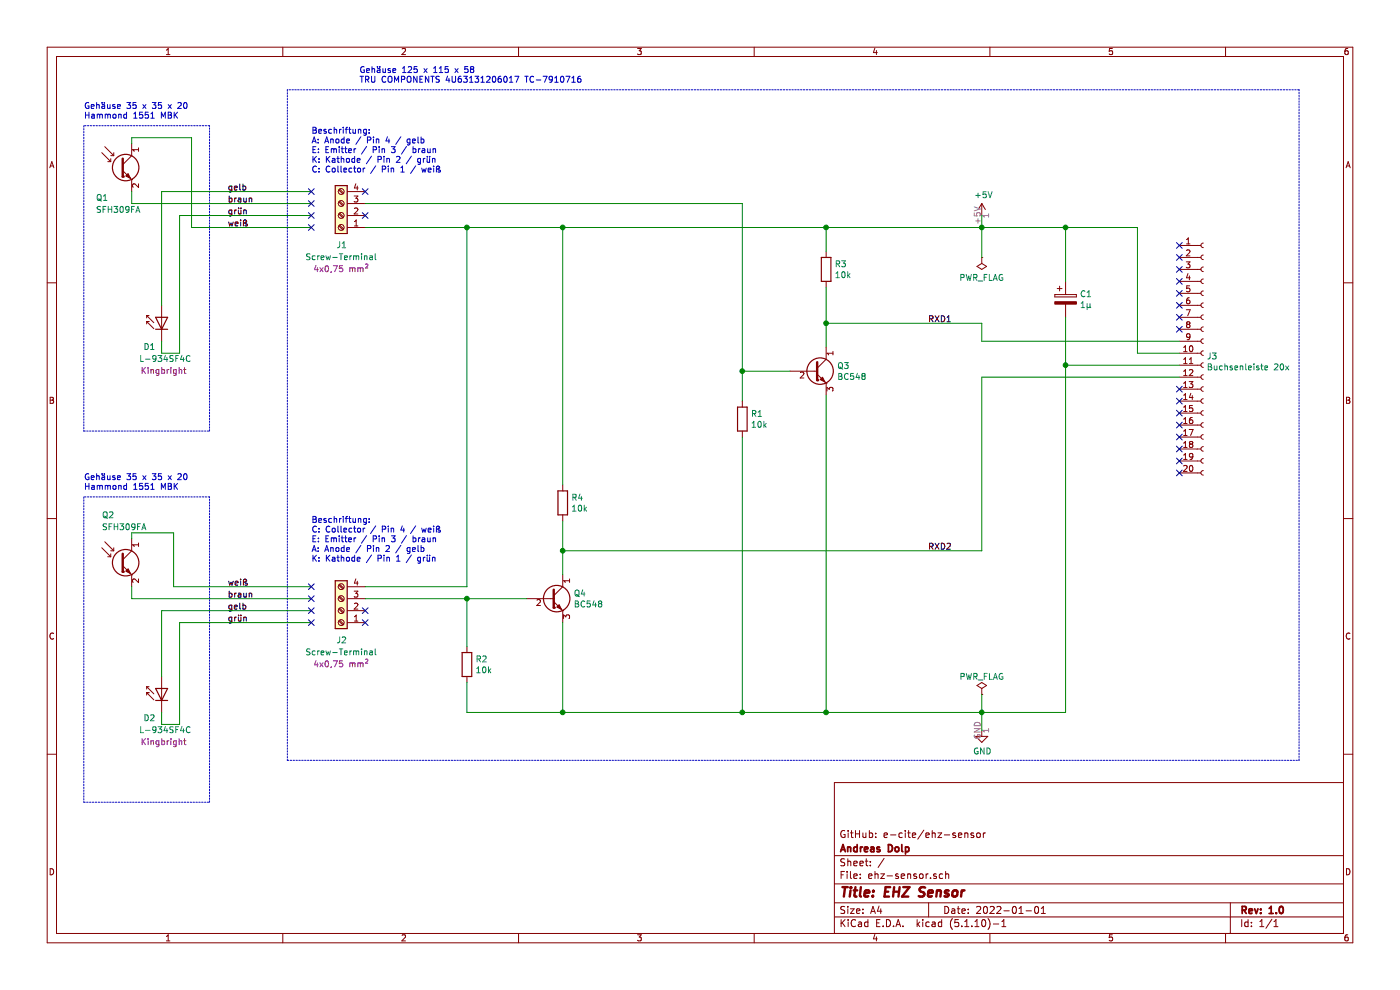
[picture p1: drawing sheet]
EESchema Schematic File Version 4
EELAYER 30 0
EELAYER END
$Descr A4 11693 8268
encoding utf-8
Sheet 1 1
Title "EHZ Sensor"
Date "2022-01-01"
Rev "1.0"
Comp "Andreas Dolp"
Comment1 "GitHub: e-cite/ehz-sensor"
Comment2 ""
Comment3 ""
Comment4 ""
$EndDescr
Wire Notes Line
	2400 6350 10850 6350
Wire Notes Line
	10850 750  2400 750 
Text Notes 3000 700  0    50   ~ 0
Gehäuse 125 x 115 x 58\nTRU COMPONENTS 4U63131206017 TC-7910716
$Comp
L power:PWR_FLAG #FLG0101
U 1 1
P 8200 5800
F 0 "#FLG0101" H 8200 5875 50  0001 C CNN
F 1 "PWR_FLAG" H 8200 5950 50  0000 C CNN
F 2 "" H 8200 5800 50  0001 C CNN
F 3 "~" H 8200 5800 50  0001 C CNN
	1    8200 5800
	1    0    0    -1  
$EndComp
Wire Wire Line
	8200 5800 8200 5950
Connection ~ 8200 5950
$Comp
L Connector:Screw_Terminal_01x04 J2
U 1 1
P 2850 5100
F 0 "J2" H 2800 5350 50  0000 L CNN
F 1 "Screw-Terminal" H 2850 5450 50  0000 C CNN
F 2 "TerminalBlock_Phoenix:TerminalBlock_Phoenix_MPT-0,5-4-2.54_1x04_P2.54mm_Horizontal" H 2850 5100 50  0001 C CNN
F 3 "~" H 2850 5100 50  0001 C CNN
F 4 "PTR 50692040021E" H 2850 4550 50  0001 C CNN "Bezeichnung"
F 5 "4x0,75 mm²" H 2850 5550 50  0000 C CNN "Ausführung"
	1    2850 5100
	-1   0    0    1   
$EndComp
NoConn ~ 2600 5200
NoConn ~ 2600 5000
NoConn ~ 2600 5100
NoConn ~ 2600 4900
Text Label 1900 5200 0    50   ~ 0
grün
Text Notes 700  4100 0    50   ~ 0
Gehäuse 35 x 35 x 20\nHammond 1551 MBK
Wire Notes Line
	1750 4150 700  4150
Wire Notes Line
	1750 6700 1750 4150
Wire Notes Line
	700  6700 1750 6700
Wire Notes Line
	700  4150 700  6700
Wire Wire Line
	2600 5200 1500 5200
$Comp
L LED:SFH4356P D?
U 1 1
P 1350 5750
AR Path="/61291C31/6143C5AA" Ref="D?"  Part="1" 
AR Path="/6143C5AA" Ref="D2"  Part="1" 
F 0 "D2" V 1100 5800 50  0000 L CNN
F 1 "L-934SF4C" V 1000 5500 50  0000 L CNN
F 2 "LED_THT:LED_D3.0mm_IRBlack" H 1350 5925 50  0001 C CNN
F 3 "http://www.osram-os.com/Graphics/XPic5/00181708_0.pdf" H 1300 5750 50  0001 C CNN
F 4 "Kingbright " V 900 5500 50  0000 L CNN "Hersteller"
	1    1350 5750
	0    -1   -1   0   
$EndComp
Wire Wire Line
	1350 6050 1500 6050
Wire Wire Line
	1100 4450 1450 4450
Wire Wire Line
	1100 4450 1100 4500
$Comp
L Sensor_Optical:SFH309 Q?
U 1 1
P 1000 4700
AR Path="/61291C31/6143C5B8" Ref="Q?"  Part="1" 
AR Path="/6143C5B8" Ref="Q2"  Part="1" 
F 0 "Q2" H 850 5100 50  0000 L CNN
F 1 "SFH309FA" H 850 5000 50  0000 L CNN
F 2 "LED_THT:LED_D3.0mm_Clear" H 1480 4560 50  0001 C CNN
F 3 "http://www.osram-os.com/Graphics/XPic2/00101811_0.pdf/SFH%20309,%20SFH%20309%20FA,%20Lead%20(Pb)%20Free%20Product%20-%20RoHS%20Compliant.pdf" H 1000 4700 50  0001 C CNN
	1    1000 4700
	1    0    0    -1  
$EndComp
Wire Wire Line
	1450 4450 1450 4900
Wire Wire Line
	1450 4900 2600 4900
Wire Wire Line
	1100 5000 2600 5000
Text Label 1900 5100 0    50   ~ 0
gelb
Wire Wire Line
	1350 5100 2600 5100
Text Label 1900 5000 0    50   ~ 0
braun
Text Label 1900 4900 0    50   ~ 0
weiß
NoConn ~ 3050 5200
NoConn ~ 3050 5100
Text Notes 2600 4700 0    50   ~ 0
Beschriftung:\nC: Collector / Pin 4 / weiß\nE: Emitter / Pin 3 / braun\nA: Anode / Pin 2 / gelb\nK: Kathode / Pin 1 / grün
NoConn ~ 2600 1700
NoConn ~ 2600 1800
NoConn ~ 2600 1600
NoConn ~ 2600 1900
Text Label 1900 1800 0    50   ~ 0
grün
Text Notes 700  1000 0    50   ~ 0
Gehäuse 35 x 35 x 20\nHammond 1551 MBK
Wire Notes Line
	1750 1050 700  1050
Wire Notes Line
	1750 3600 1750 1050
Wire Notes Line
	700  3600 1750 3600
Wire Notes Line
	700  1050 700  3600
Wire Wire Line
	2600 1800 1500 1800
Wire Wire Line
	1500 2950 1500 1800
$Comp
L LED:SFH4356P D?
U 1 1
P 1350 2650
AR Path="/61291C31/6146A3E1" Ref="D?"  Part="1" 
AR Path="/6146A3E1" Ref="D1"  Part="1" 
F 0 "D1" V 1100 2700 50  0000 L CNN
F 1 "L-934SF4C" V 1000 2400 50  0000 L CNN
F 2 "LED_THT:LED_D3.0mm_IRBlack" H 1350 2825 50  0001 C CNN
F 3 "http://www.osram-os.com/Graphics/XPic5/00181708_0.pdf" H 1300 2650 50  0001 C CNN
F 4 "Kingbright " V 900 2400 50  0000 L CNN "Hersteller"
	1    1350 2650
	0    -1   -1   0   
$EndComp
Wire Wire Line
	1350 2950 1500 2950
Wire Wire Line
	1350 2850 1350 2950
Wire Wire Line
	1100 1150 1600 1150
Wire Wire Line
	1100 1200 1100 1150
$Comp
L Sensor_Optical:SFH309 Q?
U 1 1
P 1000 1400
AR Path="/61291C31/6146A3EF" Ref="Q?"  Part="1" 
AR Path="/6146A3EF" Ref="Q1"  Part="1" 
F 0 "Q1" H 800 1150 50  0000 L CNN
F 1 "SFH309FA" H 800 1050 50  0000 L CNN
F 2 "LED_THT:LED_D3.0mm_Clear" H 1480 1260 50  0001 C CNN
F 3 "http://www.osram-os.com/Graphics/XPic2/00101811_0.pdf/SFH%20309,%20SFH%20309%20FA,%20Lead%20(Pb)%20Free%20Product%20-%20RoHS%20Compliant.pdf" H 1000 1400 50  0001 C CNN
	1    1000 1400
	1    0    0    -1  
$EndComp
Wire Wire Line
	1600 1150 1600 1900
Wire Wire Line
	1600 1900 2600 1900
Wire Wire Line
	1350 2550 1350 1600
Text Label 1900 1600 0    50   ~ 0
gelb
Wire Wire Line
	1350 1600 2600 1600
Text Label 1900 1700 0    50   ~ 0
braun
Text Label 1900 1900 0    50   ~ 0
weiß
Wire Notes Line
	2400 750  2400 6350
Wire Wire Line
	3050 1900 3900 1900
$Comp
L Device:R R2
U 1 1
P 3900 5550
F 0 "R2" H 3970 5596 50  0000 L CNN
F 1 "10k" H 3970 5505 50  0000 L CNN
F 2 "Resistor_THT:R_Axial_DIN0207_L6.3mm_D2.5mm_P15.24mm_Horizontal" V 3830 5550 50  0001 C CNN
F 3 "~" H 3900 5550 50  0001 C CNN
	1    3900 5550
	1    0    0    -1  
$EndComp
Wire Wire Line
	3900 5400 3900 5000
Wire Wire Line
	3900 5700 3900 5950
Wire Wire Line
	3900 5950 4700 5950
$Comp
L Device:R R4
U 1 1
P 4700 4200
F 0 "R4" H 4770 4246 50  0000 L CNN
F 1 "10k" H 4770 4155 50  0000 L CNN
F 2 "Resistor_THT:R_Axial_DIN0207_L6.3mm_D2.5mm_P15.24mm_Horizontal" V 4630 4200 50  0001 C CNN
F 3 "~" H 4700 4200 50  0001 C CNN
	1    4700 4200
	1    0    0    -1  
$EndComp
$Comp
L Transistor_BJT:BC548 Q4
U 1 1
P 4600 5000
F 0 "Q4" H 4791 5046 50  0000 L CNN
F 1 "BC548" H 4791 4955 50  0000 L CNN
F 2 "Package_TO_SOT_THT:TO-92_Inline_Wide" H 4800 4925 50  0001 L CIN
F 3 "https://www.onsemi.com/pub/Collateral/BC550-D.pdf" H 4600 5000 50  0001 L CNN
	1    4600 5000
	1    0    0    -1  
$EndComp
Wire Wire Line
	4700 4050 4700 1900
Connection ~ 4700 1900
Wire Wire Line
	4700 4350 4700 4600
Wire Wire Line
	4400 5000 3900 5000
Connection ~ 3900 5000
Wire Wire Line
	4700 5200 4700 5950
Connection ~ 4700 5950
Wire Wire Line
	3900 4900 3900 1900
Connection ~ 3900 1900
Wire Wire Line
	4700 4600 8200 4600
Wire Wire Line
	4700 4600 4700 4800
$Comp
L Connector:Conn_01x20_Female J3
U 1 1
P 10050 2950
F 0 "J3" H 10078 2926 50  0000 L CNN
F 1 "Buchsenleiste 20x" H 10078 2835 50  0000 L CNN
F 2 "Connector_PinSocket_2.54mm:PinSocket_1x20_P2.54mm_Vertical" H 10050 2950 50  0001 C CNN
F 3 "~" H 10050 2950 50  0001 C CNN
	1    10050 2950
	1    0    0    -1  
$EndComp
Text Label 7750 4600 0    50   ~ 0
RXD2
Wire Wire Line
	8200 1900 8900 1900
Connection ~ 8200 1900
Wire Wire Line
	8200 2150 8200 1900
$Comp
L power:PWR_FLAG #FLG0102
U 1 1
P 8200 2150
F 0 "#FLG0102" H 8200 2225 50  0001 C CNN
F 1 "PWR_FLAG" H 8200 2323 50  0000 C CNN
F 2 "" H 8200 2150 50  0001 C CNN
F 3 "~" H 8200 2150 50  0001 C CNN
	1    8200 2150
	-1   0    0    1   
$EndComp
Wire Wire Line
	8200 6100 8200 5950
$Comp
L power:GND #PWR0101
U 1 1
P 8200 6100
F 0 "#PWR0101" H 8200 5850 50  0001 C CNN
F 1 "GND" H 8205 5927 50  0000 C CNN
F 2 "" H 8200 6100 50  0001 C CNN
F 3 "" H 8200 6100 50  0001 C CNN
	1    8200 6100
	1    0    0    -1  
$EndComp
$Comp
L power:+5V #PWR0102
U 1 1
P 8200 1800
F 0 "#PWR0102" H 8200 1650 50  0001 C CNN
F 1 "+5V" H 8215 1973 50  0000 C CNN
F 2 "" H 8200 1800 50  0001 C CNN
F 3 "" H 8200 1800 50  0001 C CNN
	1    8200 1800
	1    0    0    -1  
$EndComp
Wire Wire Line
	8200 1800 8200 1900
Connection ~ 6200 5950
Connection ~ 6900 5950
Wire Wire Line
	4700 5950 6200 5950
Wire Wire Line
	3900 1900 4700 1900
Wire Wire Line
	1100 1700 2600 1700
Wire Wire Line
	6200 1700 3050 1700
$Comp
L Transistor_BJT:BC548 Q3
U 1 1
P 6800 3100
F 0 "Q3" H 6991 3146 50  0000 L CNN
F 1 "BC548" H 6991 3055 50  0000 L CNN
F 2 "Package_TO_SOT_THT:TO-92_Inline_Wide" H 7000 3025 50  0001 L CIN
F 3 "https://www.onsemi.com/pub/Collateral/BC550-D.pdf" H 6800 3100 50  0001 L CNN
	1    6800 3100
	1    0    0    -1  
$EndComp
Wire Wire Line
	6900 2700 6900 2900
Connection ~ 6900 2700
Wire Wire Line
	6900 2400 6900 2700
Wire Wire Line
	6200 3100 6200 3350
Connection ~ 6200 3100
Wire Wire Line
	6600 3100 6200 3100
Wire Wire Line
	6200 3650 6200 5950
Wire Wire Line
	6200 1700 6200 3100
Wire Wire Line
	6900 2100 6900 1900
Connection ~ 6900 1900
Wire Wire Line
	6900 3300 6900 5950
$Comp
L Device:R R3
U 1 1
P 6900 2250
F 0 "R3" H 6970 2296 50  0000 L CNN
F 1 "10k" H 6970 2205 50  0000 L CNN
F 2 "Resistor_THT:R_Axial_DIN0207_L6.3mm_D2.5mm_P7.62mm_Horizontal" V 6830 2250 50  0001 C CNN
F 3 "~" H 6900 2250 50  0001 C CNN
	1    6900 2250
	1    0    0    -1  
$EndComp
$Comp
L Device:R R1
U 1 1
P 6200 3500
F 0 "R1" H 6270 3546 50  0000 L CNN
F 1 "10k" H 6270 3455 50  0000 L CNN
F 2 "Resistor_THT:R_Axial_DIN0207_L6.3mm_D2.5mm_P15.24mm_Horizontal" V 6130 3500 50  0001 C CNN
F 3 "~" H 6200 3500 50  0001 C CNN
	1    6200 3500
	1    0    0    -1  
$EndComp
Text Label 7750 2700 0    50   ~ 0
RXD1
Wire Wire Line
	6900 5950 8200 5950
Wire Wire Line
	6200 5950 6900 5950
Wire Wire Line
	6900 1900 8200 1900
Wire Wire Line
	6850 1900 6900 1900
Wire Wire Line
	4700 1900 6900 1900
Wire Wire Line
	8900 5950 8900 3050
Wire Wire Line
	8900 3050 9850 3050
Wire Wire Line
	8200 2700 8200 2850
Wire Wire Line
	8200 2850 9850 2850
Wire Wire Line
	6900 2700 8200 2700
Wire Wire Line
	8200 4600 8200 3150
Wire Wire Line
	8200 3150 9850 3150
Wire Wire Line
	9500 1900 9500 2950
Wire Wire Line
	9500 2950 9850 2950
Wire Wire Line
	8900 2350 8900 1900
Connection ~ 8900 1900
Wire Wire Line
	8900 1900 9500 1900
Wire Notes Line
	10850 6350 10850 750 
NoConn ~ 9850 3350
NoConn ~ 9850 3450
NoConn ~ 9850 3550
NoConn ~ 9850 3650
NoConn ~ 9850 3750
NoConn ~ 9850 3850
NoConn ~ 9850 3950
Wire Wire Line
	8200 5950 8900 5950
Connection ~ 8900 3050
Wire Wire Line
	8900 2650 8900 3050
$Comp
L Device:CP C1
U 1 1
P 8900 2500
F 0 "C1" H 9018 2546 50  0000 L CNN
F 1 "1µ" H 9018 2455 50  0000 L CNN
F 2 "Capacitor_THT:CP_Radial_D4.0mm_P2.00mm" H 8938 2350 50  0001 C CNN
F 3 "~" H 8900 2500 50  0001 C CNN
	1    8900 2500
	1    0    0    -1  
$EndComp
NoConn ~ 9850 3250
NoConn ~ 9850 2750
NoConn ~ 9850 2650
NoConn ~ 9850 2550
NoConn ~ 9850 2450
NoConn ~ 9850 2350
NoConn ~ 9850 2250
Text Notes 2600 1450 0    50   ~ 0
Beschriftung:\nA: Anode / Pin 4 / gelb\nE: Emitter / Pin 3 / braun\nK: Kathode / Pin 2 / grün\nC: Collector / Pin 1 / weiß
NoConn ~ 9850 2150
NoConn ~ 9850 2050
$Comp
L Connector:Screw_Terminal_01x04 J1
U 1 1
P 2850 1800
F 0 "J1" H 2800 2050 50  0000 L CNN
F 1 "Screw-Terminal" H 2850 2150 50  0000 C CNN
F 2 "TerminalBlock_Phoenix:TerminalBlock_Phoenix_MPT-0,5-4-2.54_1x04_P2.54mm_Horizontal" H 2850 1800 50  0001 C CNN
F 3 "~" H 2850 1800 50  0001 C CNN
F 4 "PTR 50692040021E" H 2850 1250 50  0001 C CNN "Bezeichnung"
F 5 "4x0,75 mm²" H 2850 2250 50  0000 C CNN "Ausführung"
	1    2850 1800
	-1   0    0    1   
$EndComp
NoConn ~ 3050 1800
NoConn ~ 3050 1600
Wire Wire Line
	1100 4900 1100 5000
Wire Wire Line
	1500 5200 1500 6050
Wire Wire Line
	1350 6050 1350 5950
Wire Wire Line
	1350 5650 1350 5100
Connection ~ 4700 4600
Wire Wire Line
	3050 4900 3900 4900
Wire Wire Line
	3050 5000 3900 5000
Wire Wire Line
	1100 1700 1100 1600
$EndSCHEMATC
